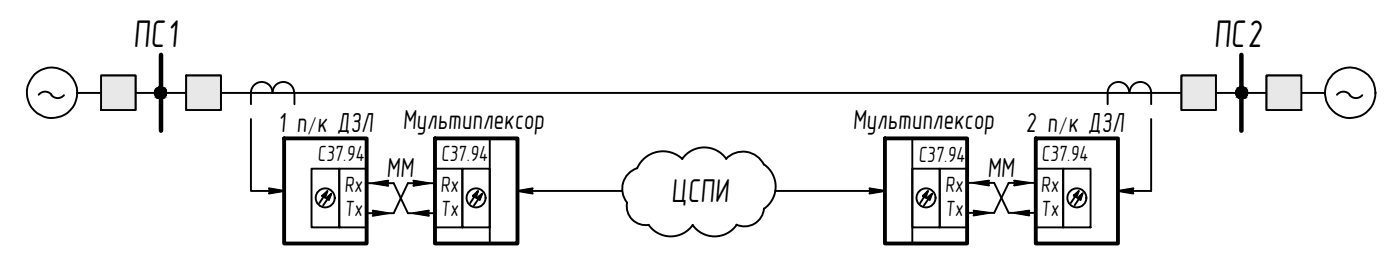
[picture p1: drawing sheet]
<svg xmlns="http://www.w3.org/2000/svg" width="184mm" height="35mm" viewBox="0 0 184 35" stroke-linecap="round" stroke-linejoin="round" font-family="sans-serif">
<!-- layer: 0 -->
<g fill="none" stroke="#000" stroke-width=".25">
<path d="M6.7 12.5a1.08 1.08 0 0 0 1.7 0M6.8 12.4a1.08 1.08 0 0 0-1.7 0M10.1 12.2a3.3 3.3 0 0 0-4.7-3 3.3 3.3 0 0 0-.5 5.6 3.3 3.3 0 0 0 5.2-2.1v-.5h11M13.3 9.9h4.5v4.5h-4.5M13.3 9.9h4.5v4.5h-4.5zM20.6 11.8a.7 .7 0 0 1 1.1 .1 .7 .7 0 0 1-.6 1 .69 .69 0 0 0 .6-1 .69 .69 0 0 0-1.1-.2 .69 .69 0 0 0 .3 1.1l.2 .1a.69 .69 0 0 1-.6-.4 .69 .69 0 0 1 .1-.7zM21.8 12.2h140.6M24.4 9.9h4.6v4.5h-4.6zM33 12.2a1.42 1.42 0 0 1 1.4-1.4 1.42 1.42 0 0 1 1.4 1.4 1.42 1.42 0 0 1 1.4-1.4 1.42 1.42 0 0 1 1.4 1.4M33 15.6v9.5h3.9M33 12.2v1.5M38.7 12.2v1.5"/>
<path d="M64.3 18.2v13.8M119.8 18.2v13.8M145.5 12.2a1.42 1.42 0 0 1 1.4-1.4 1.42 1.42 0 0 1 1.4 1.4M145.5 12.2v1.5M148.4 12.2a1.42 1.42 0 0 1 1.4-1.4 1.42 1.42 0 0 1 1.4 1.4M151.2 12.2v1.5M151.2 15.6v9.5h-3.9M155.2 9.9h4.5v4.5h-4.5zM162.6 11.7a.71 .71 0 0 0-.1 .8 .71 .71 0 0 0 .6 .4 .7 .7 0 0 1-.6-1 .7 .7 0 0 1 1.1-.2 .7 .7 0 0 1-.3 1.1l-.2 .1a.7 .7 0 0 0 .6-1 .7 .7 0 0 0-1.1-.2zM163 12.2h11M166.4 9.9h4.5v4.5h-4.5zM170.9 9.9h-4.5v4.5h4.5"/>
<path d="M177.3 12.5a1.08 1.08 0 0 0 1.6 0M177.3 12.4a1.08 1.08 0 0 0-1.7 0M35.3 24.7l2 .4-2 .3M40.9 22.2h3.7v7.7h-3.7zM42.3 25.7l.7-.6-.3 .9zM42.9 26l.6-.5-.3 .8zM43 25.1l-1.1 1.6M43.5 25.5l-1.1 1.5M44.6 22.2h3.6v7.7h-3.6zM48.2 24.1h3.5l1.9 3.9h3.5M49 27.7l2 .3-2 .3M51 23.7l-2 .4 2 .3"/>
<path d="M54.3 23.7l2 .4-2 .3M56.3 27.7l-2 .3 2 .3M57.1 22.2h3.6v7.7h-3.6zM57.1 24.1h-3.5l-1.9 3.9h-3.5M60.7 22.2h3.6v7.7h-3.6zM62.1 25.7l.7-.6-.3 .9zM62.6 26l.7-.5-.3 .8zM62.8 25.1l-1.1 1.6M63.3 25.5l-1 1.5M70 24.7l-2 .4M81.7 25.1h-13.7l2 .3M82.4 26.6a2.48 2.48 0 0 0 2.8 2.9 3.5 3.5 0 0 0 5.8 0"/>
<path d="M89.6 20.9a3.5 3.5 0 0 1 5.8 0M89.6 20.9a3.7 3.7 0 0 0-5.9 1.2 2.84 2.84 0 0 0-1.3 4.5M91 29.5a3.5 3.5 0 0 0 5.7 0M95.4 20.9a3.1 3.1 0 0 1 4.9 .7M100.3 27.4a2.56 2.56 0 0 1-3.6 2.1M100.4 21.6a3.5 3.5 0 0 1 0 5.8M101.8 25.1h14.4M114.2 24.7l2 .4-2 .3M119.8 22.2h3.6v7.7h-3.6zM121.2 25.7l.7-.6-.3 .9zM121.7 26l.7-.5-.3 .8zM121.9 25.1l-1.1 1.6"/>
<path d="M122.4 25.5l-1.1 1.5M123.4 22.2h3.6v7.7h-3.6zM127 24h3.6l1.9 3.9h3.5M127.9 27.7l2 .2-2 .4M129.9 23.7l-2 .3 2 .4M133.2 23.7l2 .3-2 .4M135.2 27.7l-2 .2 2 .4M136 22.2h3.6v7.7h-3.6zM136 24h-3.5l-1.9 3.9h-3.6M139.6 22.2h3.6v7.7h-3.6zM141 25.7l.7-.6-.3 .8zM141.5 26l.7-.6-.3 .9z"/>
<path d="M141.7 25.1l-1 1.5M142.2 25.4l-1 1.5M148.9 24.7l-2.1 .4 2.1 .3"/>
<circle cx="177.4" cy="12.2" r="3.3"/>
<circle cx="42.7" cy="26" r="1.25"/>
<circle cx="62.5" cy="26" r="1.25"/>
<circle cx="121.6" cy="26" r="1.25"/>
<circle cx="141.4" cy="26" r="1.25"/>
</g>
<g fill="#000" stroke="#000" stroke-width=".13">
<path d="M20.8 12.9h.6zM20.9 11.4h.3zM162.8 12.9h.6zM163 11.4h.3zM42.3 25.7l.7-.6-.3 .9zM42.9 26l.6-.5-.3 .8zM62.1 25.7l.7-.6-.3 .9zM62.6 26l.7-.5-.3 .8zM121.2 25.7l.7-.6-.3 .9zM121.7 26l.7-.5-.3 .8zM141 25.7l.7-.6-.3 .8zM141.5 26l.7-.6-.3 .9z"/>
<path d="M20.8 12.9l.4 .1zM20.9 13h.3z"/>
<path d="M20.9 11.4h.5zM20.8 11.4h.6z"/>
<path d="M20.8 11.4l.7 .1zM20.7 11.5l.1-.1 .7 .1z"/>
<path d="M20.7 11.5l.9 .1-.1-.1zM20.6 11.6l.1-.1 .9 .1z"/>
<path d="M20.7 12.9h.8zM20.7 12.9h.7z"/>
<path d="M20.6 11.6l1.1 .1-.1-.1zM20.4 11.7l.2-.1 1.1 .1z"/>
<path d="M20.6 12.8l.9 .1 .1-.1zM20.6 12.8l.9 .1h-.8z"/>
<path d="M20.4 11.7l1.4 .1-.1-.1zM20.4 11.7l1.4 .1h-1.4z"/>
<path d="M20.4 12.7l1.2 .1 .1-.1zM20.4 12.7l1.2 .1h-1z"/>
<path d="M20.4 11.8l1.5 .1-.1-.1zM20.4 11.8l1.5 .1h-1.6z"/>
<path d="M20.4 12.5l1.3 .2 .1-.2zM20.4 12.5l1.3 .2h-1.3z"/>
<path d="M20.3 11.9l1.6 .2v-.2zM20.3 11.9l1.6 .2h-1.6z"/>
<path d="M20.3 12.1l1.6 .1v-.1zM20.3 12.1l1.6 .1h-1.6z"/>
<path d="M20.3 12.2l1.6 .2v-.2zM20.3 12.2l1.6 .2h-1.6z"/>
<path d="M20.3 12.4l1.5 .1 .1-.1zM20.3 12.4l1.5 .1h-1.4z"/>
<path d="M162.8 12.9l.5 .1zM163 13h.3z"/>
<path d="M163 11.4h.4zM162.8 11.4h.6z"/>
<path d="M162.8 11.4l.7 .1-.1-.1zM162.7 11.5l.1-.1 .7 .1z"/>
<path d="M162.7 11.5l.9 .1-.1-.1zM162.5 11.6l.2-.1 .9 .1z"/>
<path d="M162.7 12.9h.8zM162.7 12.9h.7z"/>
<path d="M162.5 11.6l1.2 .1-.1-.1zM162.5 11.6l1.2 .1h-1.2z"/>
<path d="M162.5 12.8l1 .1 .1-.1zM162.5 12.8l1 .1h-.8z"/>
<path d="M162.5 11.7l1.3 .1-.1-.1zM162.5 11.7l1.3 .1h-1.4z"/>
<path d="M162.5 12.7l1.1 .1 .1-.1zM162.5 12.7l1.1 .1h-1.1z"/>
<path d="M162.4 11.8l1.5 .1-.1-.1zM162.4 11.8l1.5 .1h-1.6z"/>
<path d="M162.4 12.5l1.3 .2 .1-.2zM162.4 12.5l1.3 .2h-1.2z"/>
<path d="M162.3 11.9l1.6 .2v-.2zM162.3 11.9l1.6 .2h-1.6z"/>
<path d="M162.3 12.4l1.5 .1 .1-.1zM162.3 12.4l1.5 .1h-1.4z"/>
<path d="M162.3 12.1l1.6 .1v-.1zM162.3 12.1l1.6 .1h-1.6z"/>
<path d="M162.3 12.2l1.6 .2v-.2zM162.3 12.2l1.6 .2h-1.6z"/>
<path d="M35.3 24.7l2 .4h-2zM35.3 25.1v.3l2-.3z"/>
<path d="M49 27.7l2 .3h-2zM49 28v.3l2-.3z"/>
<path d="M49 24.1l2-.4v.4zM49 24.1l2 .3v-.3z"/>
<path d="M54.3 23.7l2 .4h-2zM54.3 24.1v.3l2-.3z"/>
<path d="M54.3 28l2-.3v.3zM54.3 28l2 .3v-.3z"/>
<path d="M68 25.1l2-.4v.4zM68 25.1l2 .3v-.3z"/>
<path d="M114.2 24.7l2 .4h-2zM114.2 25.1v.3l2-.3z"/>
<path d="M127.9 27.7l2 .2h-2zM127.9 27.9v.4l2-.4z"/>
<path d="M127.9 24l2-.3v.3zM127.9 24l2 .4v-.4z"/>
<path d="M133.2 23.7l2 .3h-2zM133.2 24v.4l2-.4z"/>
<path d="M133.2 27.9l2-.2v.2zM133.2 27.9l2 .4v-.4z"/>
<path d="M146.8 25.1l2.1-.4v.4zM146.8 25.1l2.1 .3v-.3z"/>
</g>
<g fill="#e7e8e9" stroke="#e7e8e9" stroke-width=".13">
<path d="M24.4 9.9l4.6 4.5v-4.5zM24.4 9.9l4.6 4.5h-4.6z"/>
<path d="M13.3 9.9l4.5 4.5v-4.5zM13.3 9.9l4.5 4.5h-4.5z"/>
<path d="M155.2 9.9l4.5 4.5v-4.5zM155.2 9.9l4.5 4.5h-4.5z"/>
<path d="M166.4 9.9l4.5 4.5v-4.5zM166.4 9.9l4.5 4.5h-4.5z"/>
</g>
<path d="M21.1 7.2v10M163 7.2v10" fill="none" stroke="#000" stroke-width=".59"/>
<path d="M37.3 18.2h10.9v13.8h-10.9zM57.1 18.2h10.9v13.8h-10.9zM116.2 18.2h10.8v13.8h-10.8zM136 18.2h10.8v13.8h-10.8z" fill="none" stroke="#000" stroke-width=".51"/>
<g font-size="5.1">
<text x="17.5" y="6.2">ПС1</text>
<text x="159.4" y="6.2">ПС2</text>
</g>
<text font-size="4.4" x="88.2" y="26.6">ЦСПИ</text>
<g font-size="3.6">
<text x="36.5" y="17.4">1 п к ДЗЛ</text>
<text x="52.9" y="16.9">Мультиплексор</text>
<text x="112" y="16.9">Мультиплексор</text>
<text x="134.7" y="17.4">2 п к ДЗЛ</text>
<text x="50.8" y="23.3">MM</text>
<text x="129.7" y="23.3">MM</text>
</g>
<g font-size="2.9">
<text x="41.7" y="21.1">C37.94</text>
<text x="57.9" y="21.1">C37.94</text>
<text x="120.6" y="21.2">C37.94</text>
<text x="136.8" y="21.1">C37.94</text>
<text x="45.2" y="25.2">Rx</text>
<text x="45.2" y="28.4">Tx</text>
<text x="57.8" y="28.4">Tx</text>
<text x="57.8" y="25.2">Rx</text>
<text x="124.1" y="28.4">Tx</text>
<text x="124.1" y="25.2">Rx</text>
<text x="136.7" y="25.2">Rx</text>
<text x="136.7" y="28.4">Tx</text>
</g>
<g font-size="2.2">
<text x="40.5" y="17.4">/</text>
<text x="139.1" y="17.4">/</text>
</g>
</svg>
